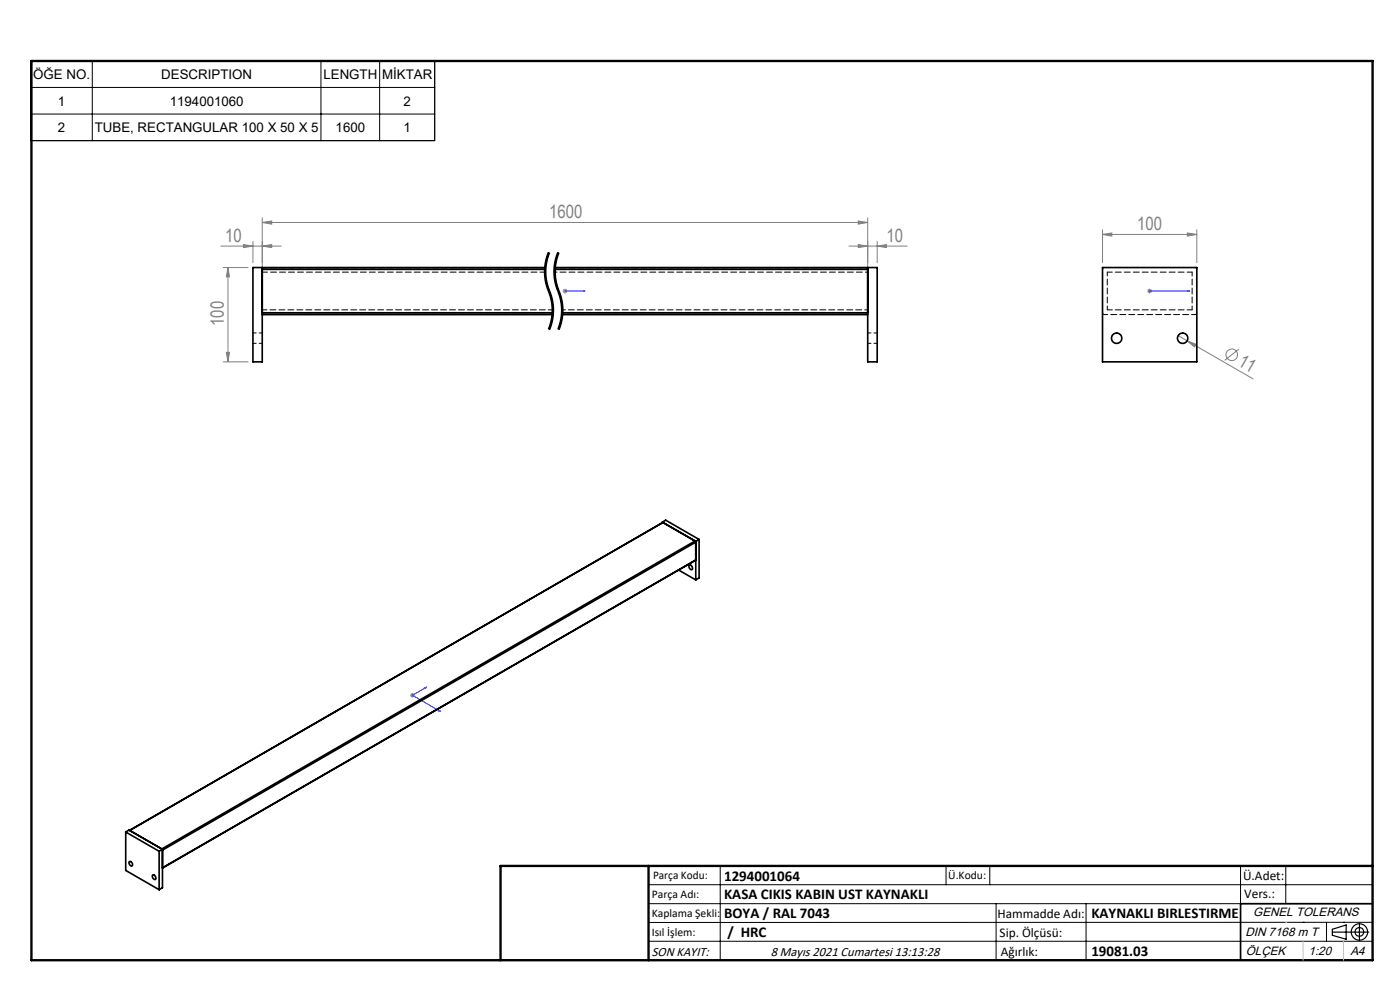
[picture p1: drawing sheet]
<svg xmlns="http://www.w3.org/2000/svg" width="297mm" height="210mm" viewBox="0 0 297 210" stroke-linecap="round" stroke-linejoin="round" font-family="sans-serif">
<g fill="none" stroke="#808080" stroke-width=".21">
<path d="M46.8 52.2h12.9M47.3 56.8h5.3M48.4 56.8v20M48.4 56.8l.3 1.9h-.7zM51.6 51.9l2.1 .3-2.1 .3zM53.7 51.2v4.5M55.6 47.2l2-.3v.6zM55.6 46.2v19.1M55.6 47.2h128.5M55.6 52.2l2-.3v.6zM180.1 52.2h12.3M182.1 46.9l2 .3-2 .3z"/>
<path d="M182.1 51.9l2 .3-2 .3zM184.1 46.2v19.1M186.1 52.2l2-.3v.6zM186.1 51.2v4.5M233.9 49.7l2-.3v.7zM233.9 48.7v7M233.9 49.7h20M251.9 49.4l2 .3-2 .4zM253.9 48.7v7M47.3 76.8h5.3M48 74.7h.7l-.3 2.1zM119.3 61.7h1.1"/>
<path d="M119.5 61.4l.7 .7M119.9 61.2v1.1M120.2 61.4l-.7 .7M243.4 61.7h1M243.5 61.4l.7 .7M243.9 61.2v1.1M244.2 61.4l-.7 .7M249.9 71.2l1.9 1.1M251.8 72.3l1.9 .7-.3 .6zM251.8 72.3l14 8.1M262.8 74.1l-3 2.3M87 147.5h1"/>
<path d="M87.1 147.1l.7 .7M87.5 147v1M87.8 147.1l-.7 .7"/>
<circle cx="261.3" cy="75.3" r="1.23"/>
</g>
<path d="M116.5 53.6a10.6 10.6 0 0 0 0 8.1M118.5 53.6a10.6 10.6 0 0 0 0 8.1M116.5 61.7a10.6 10.6 0 0 1 0 8.2M118.5 61.7a10.6 10.6 0 0 1 0 8.2" fill="none" stroke="#000" stroke-width=".21" stroke-dasharray="6.3 1.3 1.3 1.3" stroke-dashoffset="4.1" stroke-linecap="butt"/>
<g fill="none" stroke="#000" stroke-width=".21">
<path d="M6.5 12.9h85.7v16.9h-85.7zM6.5 18.5h85.7M19.6 12.9v16.9M68.1 12.9v16.9M80.5 12.9v16.9M6.5 24.2h85.7M115.6 59.1l.2 1.3 1.1 3.6M115.7 55.3a10.8 10.8 0 0 0-.1 3.8M115.9 56.7v2.3l.6 2.2M116.2 54.9l-.3 1.8M116.3 53.5l-.6 1.8M116.5 53.6a11.2 11.2 0 0 0 .3 9 10.6 10.6 0 0 1-.3 7.3"/>
<path d="M116.6 53.6l-.4 1.3M117.6 59.1l.4 1.8 .6 1.8M117.7 55.3a10.8 10.8 0 0 0-.1 3.8M117.9 56.7v2.3l.6 2.2M118.2 54.9l-.3 1.8M118.3 53.5l-.6 1.8M118.5 53.6a11.2 11.2 0 0 0 .3 9 10.6 10.6 0 0 1-.3 7.3M118.6 53.6l-.4 1.3M116.5 61.2v.2M116.5 61.4l.1 .3zM116.6 69l-.3 .8M116.6 61.7l.7 2.2a10.8 10.8 0 0 1 0 3.8"/>
<path d="M116.9 64l.2 2.3M117 69.1l-.4 .9M117.1 66.3l-.5 2.7M117.3 67.7l-.3 1.4M118.5 61.2a11.1 11.1 0 0 1 .8 6.5M118.6 62.7l.3 1.3M118.6 69l-.3 .8M118.9 64l.2 2.3M119 69.1l-.4 .9M119.1 66.3l-.5 2.7M119.3 67.7l-.3 1.4M137.6 187.7h153.6"/>
<path d="M137.6 191.7h153.6M137.6 199.7h153.6M152.8 183.7v20M200.7 183.7v4M210 183.7v4M211.3 191.7v12M230.4 191.7v12M263.2 183.7v20M272.8 183.7v8M276.4 195.6h.1M281.4 195.6v4.1M285 195.6h.1"/>
<path d="M291.2 195.6l-153.6 .1"/>
</g>
<g fill="none" stroke="#000" stroke-width=".25">
<path d="M282.6 197.7h7.8M282.6 197.1l3-.9v3l-3-.8zM288.4 195.8v3.8M106.2 203.7h185"/>
<circle cx="288.4" cy="197.7" r="1.74"/>
<circle cx="288.4" cy="197.7" r=".93"/>
</g>
<path d="M119.8 61.7h.2zM119.9 61.7h.1M119.9 61.7h4.2M124.1 61.7h-.4h.4M243.8 61.7h.2zM243.9 61.7h.1M243.9 61.7h8.4M252.3 61.7h-.4h.4M90.1 145.9l.4-.1-.2 .2zM90.5 145.8l-3 1.7 6 3.4M93.1 150.8l.2-.1 .2 .2z" fill="none" stroke="#00f" stroke-width=".21"/>
<path d="M291.2 191.7h-28v12" fill="none" stroke="#000" stroke-width=".35"/>
<path d="M6.7 12.9h284.5v190.8h-284.5zM137.6 183.7v20M291.2 183.7h-185v20" fill="none" stroke="#000" stroke-width=".5"/>
<path d="M276.4 199.7v4M285 199.7v4" fill="none" stroke="#c0c0c0" stroke-width=".21"/>
<path d="M272.8 195.6h.1" fill="none" stroke="#c0c0c0" stroke-width=".25"/>
<g fill="#00f">
<path d="M123.7 61.7h.4zM119.8 61.7h.2z"/>
<path d="M243.8 61.7h.2zM251.9 61.7h.4z"/>
<path d="M90.1 145.9l.2 .1 .2-.2zM93.1 150.8l.4 .1-.2-.2z"/>
</g>
<g fill="#808080">
<path d="M251.8 72.3l1.9 .7-.3 .6z"/>
<path d="M55.6 52.2l2-.3v.6zM51.6 51.9l2.1 .3-2.1 .3zM186.1 52.2l2-.3v.6zM182.1 51.9l2 .3-2 .3z"/>
<path d="M233.9 49.7l2-.3v.7zM251.9 49.4l2 .3-2 .4z"/>
<path d="M182.1 46.9l2 .3-2 .3zM55.6 47.2l2-.3v.6z"/>
<path d="M48.4 56.8l.3 1.9h-.7zM48 74.7h.7l-.3 2.1z"/>
</g>
<g fill="none" stroke="#000" stroke-width=".35">
<path d="M55.6 56.8v20h-1.9v-20h62M55.6 57.1h60M117.7 56.8h68.4v20h-2v-20M117.7 57.1h66.4M233.9 56.8h20v20h-20zM55.6 66.3h61.7M55.6 66.7h61.6M119.2 66.3h64.9M119.2 66.7h64.9M140.5 110.8l7.1 4.1M140.5 110.8l.7-.5 7.1 4.1M140.5 110.8v.1"/>
<path d="M140.7 110.8l-113.2 65.3M140.7 110.8l-113.2 65.4 6.8 3.9 113.2-65.3M140.7 110.8l6.8 4M146.3 119.9a.58 .58 0 0 1 .5 .3 .58 .58 0 0 1-.1 .7 .69 .69 0 0 1-.4-1zM147.5 114.8l.1 .2-113.1 65.3M147.6 114.9v8.1M148.3 114.4l-.7 .5M148.3 114.4v8.2l-.7 .4M144 120.9l3.6 2.1M26.7 176.5v8.1l7.1 4.1M26.7 176.5l7.1 4.1M26.7 176.5l.7-.4 7.1 4.1"/>
<path d="M27.4 182.8a.55 .55 0 0 1 .6 .3 .55 .55 0 0 1-.1 .6 .74 .74 0 0 1-.5-.9zM32.4 185.6a.58 .58 0 0 1 .6 .3 .58 .58 0 0 1-.1 .7 .69 .69 0 0 1-.5-1zM33.8 180.6v8.1M34.5 184.1l113.1-65.3-113.1 65.3M34.5 180.2v8.1l-.7 .4M34.5 180.2l-.7 .4"/>
<circle cx="236.9" cy="71.8" r="1.1"/>
<circle cx="250.9" cy="71.8" r="1.1"/>
</g>
<path d="M53.7 72.8h2M55.7 70.6h-2M184.1 65.7h-64.8M184.1 66.3h-64.8M184.1 72.8h2M186.1 70.6h-2M253.5 66.7h-19.2" fill="none" stroke="#000" stroke-width=".21" stroke-dasharray="1.3 .6" stroke-dashoffset=".6"/>
<path d="M184.1 57.7h-66.5" fill="none" stroke="#000" stroke-width=".21" stroke-dasharray="1.3 .6" stroke-dashoffset=".7"/>
<path d="M184.1 57.1h-66.4" fill="none" stroke="#000" stroke-width=".21" stroke-dasharray="1.3 .6" stroke-dashoffset=".8"/>
<path d="M117.3 66.3h-61.6M117.3 65.7h-61.6" fill="none" stroke="#000" stroke-width=".21" stroke-dasharray="1.3 .6" stroke-dashoffset=".3"/>
<path d="M115.6 57.7h-59.9M115.7 57.1h-60M234.9 57.7h18M252.9 65.7h-18" fill="none" stroke="#000" stroke-width=".21" stroke-dasharray="1.3 .6" stroke-dashoffset=".2"/>
<path d="M233.9 57.1l.1-.3 .3-.1M253.5 56.7l.3 .1 .1 .3M234.3 66.7l-.3-.1-.1-.3M253.9 66.3l-.1 .3-.3 .1" fill="none" stroke="#000" stroke-width=".21" stroke-dasharray="1.3 .6"/>
<path d="M252.9 57.7v8M234.9 65.7v-8" fill="none" stroke="#000" stroke-width=".21" stroke-dasharray="1.3 .6" stroke-dashoffset=".4"/>
<g font-size="3.9" fill="#808080">
<text x="116.5" y="46.3">1600</text>
<text x="47.7" y="51.3">10</text>
<text x="188" y="51.3">10</text>
<text x="241.2" y="48.9">100</text>
<text x="47.5" y="69.2" transform="rotate(-90 47.5 69.2)">100</text>
<text x="262.4" y="77.4" transform="rotate(30 262.4 77.4)">11</text>
</g>
<g font-size="3.2">
<text x="153.6" y="190.8">KASA CIKIS KABIN UST KAYNAKLI</text>
<text x="153.6" y="186.8">1294001064</text>
<text x="153.6" y="194.8">BOYA / RAL 7043</text>
<text x="231.5" y="194.8">KAYNAKLI BIRLESTIRME</text>
<text x="154.3" y="198.8">/ HRC</text>
<text x="231.5" y="202.8">19081.03</text>
</g>
<g font-size="2.8">
<text x="7" y="16.8">ÖĞE NO.</text>
<text x="34.2" y="16.8">DESCRIPTION</text>
<text x="68.6" y="16.8">LENGTH</text>
<text x="81.1" y="16.8">MİKTAR</text>
<text x="12.3" y="22.4">1</text>
<text x="36" y="22.4">1194001060</text>
<text x="85.6" y="22.4">2</text>
<text x="12.3" y="28">2</text>
<text x="20.1" y="28">TUBE, RECTANGULAR 100 X 50 X 5</text>
<text x="71.2" y="28">1600</text>
<text x="85.6" y="28">1</text>
<text x="263.7" y="186.7">Ü.Adet:</text>
<text x="263.9" y="190.5">Vers.:</text>
<text x="211.6" y="194.8">Hammadde Adı:</text>
<text x="138.3" y="202.8">SON KAYIT:</text>
<text x="163.5" y="202.8">8 Mayıs 2021 Cumartesi 13:13:28</text>
<text x="212.1" y="198.7">Sip. Ölçüsü:</text>
<text x="212.3" y="202.7">Ağırlık:</text>
</g>
<g font-size="2.6">
<text x="265.9" y="194.4">GENEL TOLERANS</text>
<text x="264.2" y="198.5">DIN 7168 m T</text>
<text x="264.3" y="202.6">ÖLÇEK</text>
<text x="277.6" y="202.6">1:20</text>
<text x="286.5" y="202.6">A4</text>
</g>
<g font-size="2.5">
<text x="138.3" y="190.5">Parça Adı:</text>
<text x="138.5" y="186.5">Parça Kodu:</text>
<text x="201.2" y="186.5">Ü.Kodu:</text>
<text x="138.3" y="194.5">Kaplama Şekli:</text>
<text x="138.3" y="198.6">Isıl İşlem:</text>
</g>
</svg>
